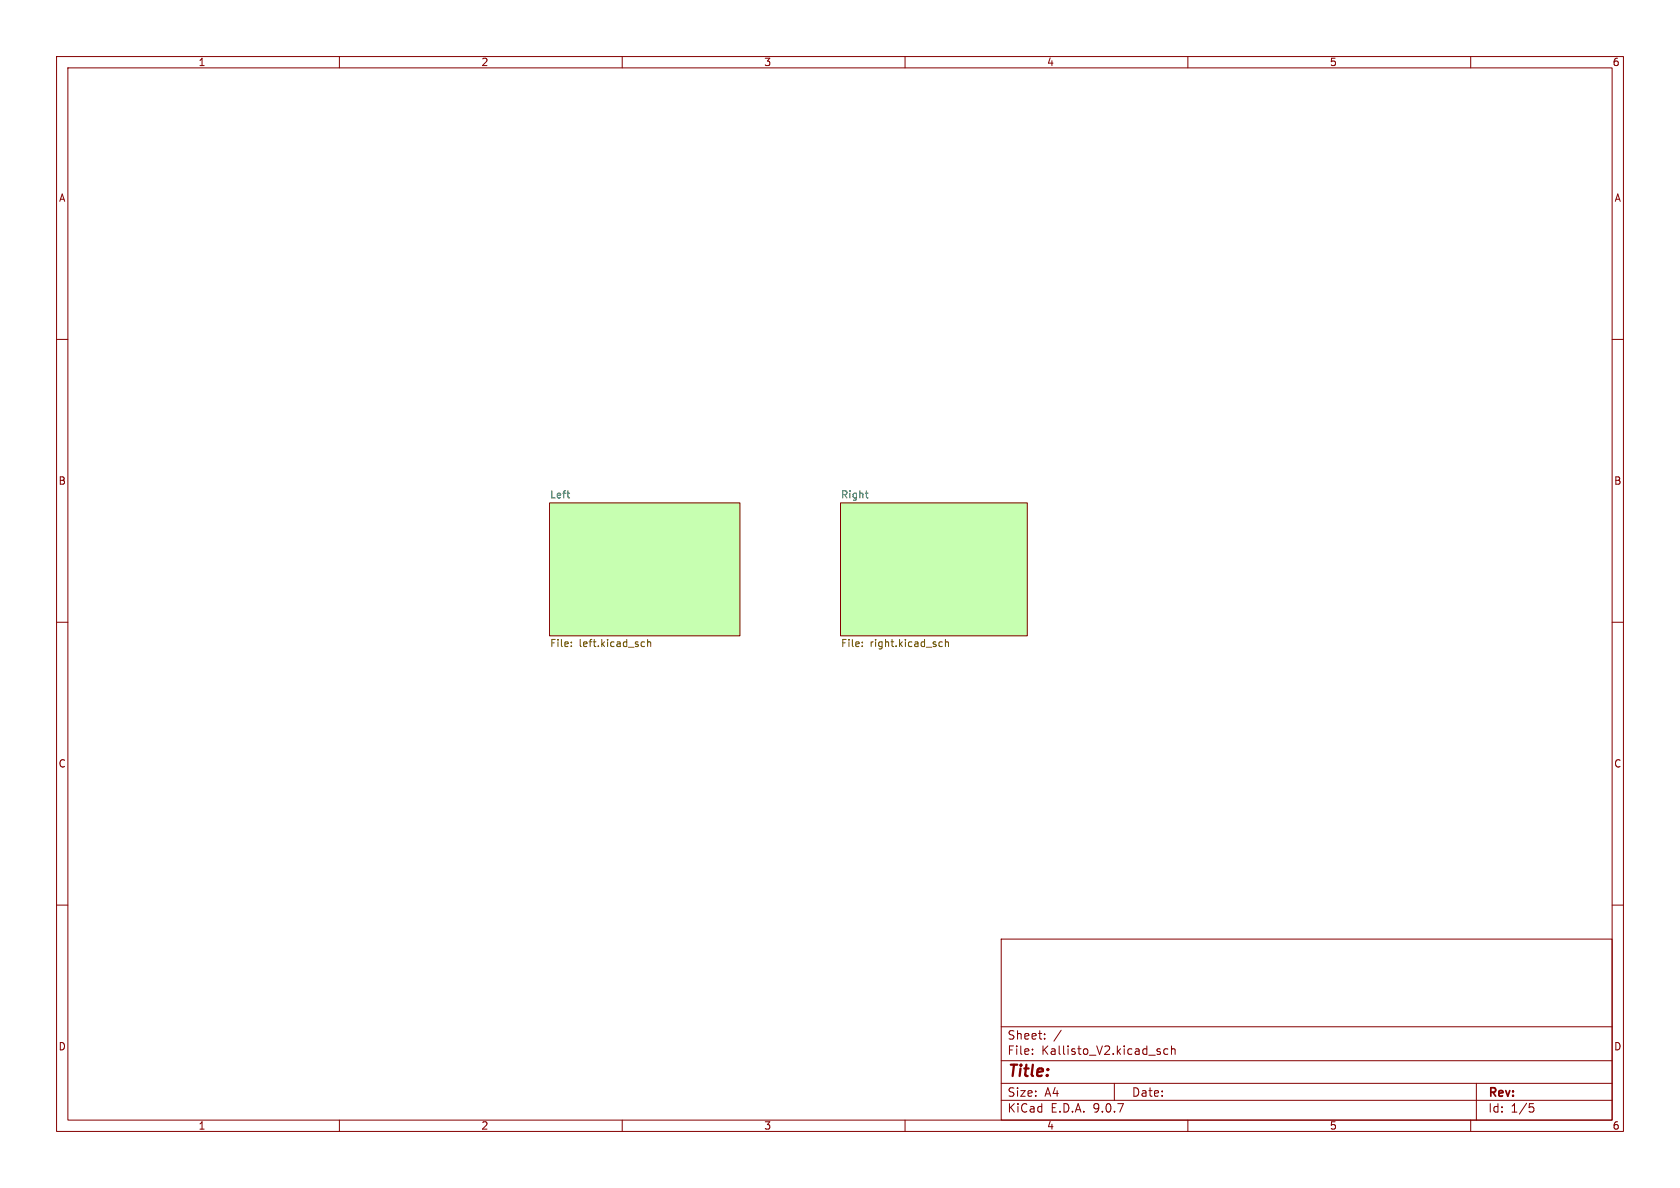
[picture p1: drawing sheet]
<svg xmlns="http://www.w3.org/2000/svg" width="297mm" height="210mm" viewBox="0 0 297 210" stroke-linecap="round" stroke-linejoin="round" font-family="sans-serif">
<g fill="none" stroke="#840000" stroke-width=".18">
<path d="M10 10h277v190h-277zM12 12h273v186h-273zM60 10v2M110 10v2M160 10v2M210 10v2M260 10v2M10 60h2M285 60h2M97.2 88.9h33.6v23.5h-33.6zM148.6 88.9h33v23.5h-33zM10 110h2"/>
<path d="M285 110h2M10 160h2M177 166h108v32h-108zM285 160h2M60 198v2M110 198v2M160 198v2M177 194.5h108M177 191.5h108M177 187.5h108M177 181.5h108M182.5 186.3v.1"/>
<path d="M182.5 185.5v.1M184.7 183.6v.1M184.7 182.8v.1M187.6 182.1l-1.3 2M197 191.5v3M205 185.9l.2 .2-.2 .3M205 185.4l.1 .1M206.5 185.5l-.5-.1-.3 .3v.4l.2 .2h.6M207.1 185.5l.2-.1 .4 .1v.9M207.1 184.9v1.5M210 198v2M260 198v2"/>
<path d="M261 191.5v6.5M270.4 195.1h.7M270.5 195.7h.4l.3 .3-.2 .5-.5 .1"/>
</g>
<g fill="#c7ffb1" stroke="#c7ffb1" stroke-width=".18">
<path d="M148.6 88.9h33v23.5h-33z"/>
<path d="M97.2 88.9h33.6v23.5h-33.6z"/>
</g>
<path d="M100.2 87.2h.5M100.6 88h.1M153 87.2h.5M153.2 88h.3" fill="none" stroke="#006464" stroke-width=".18"/>
<path d="M101 114.2v.1M101 113.5v.1M113.6 113.5h.3M113.9 114.2l-.3 .1M114.5 113.6l.2-.1h.3v.8M114.5 113v1.3M152.4 114.2v.1M152.4 113.5v.1M166.1 114.2h.5M166.1 113.5h.5M167.1 113.6l.2-.1h.3l.1 .8M167.1 113v1.3" fill="none" stroke="#725600" stroke-width=".18"/>
<text font-size="2.8" fill="#840000" x="178" y="190.9">Title:</text>
<g font-size="2.1" fill="#840000">
<text x="178" y="184">Sheet:</text>
<text x="178" y="186.7">File:</text>
<text x="184.1" y="186.7">Kallisto_V2.kicad_sch</text>
<text x="178" y="196.9">KiCad</text>
<text x="178" y="194.1">Size:</text>
<text x="184.7" y="194.1">A4</text>
<text x="185.7" y="196.9">E.D.A.</text>
<text x="193.3" y="196.9">9.0.7</text>
<text x="200" y="194.1">Date:</text>
<text x="263" y="194.3">Rev:</text>
<text x="263" y="196.9">Id:</text>
<text x="267.1" y="196.9">1/5</text>
</g>
<g font-size="1.8" fill="#840000">
<text x="35" y="11.9">1</text>
<text x="85" y="11.9">2</text>
<text x="135" y="11.9">3</text>
<text x="185" y="11.9">4</text>
<text x="235" y="11.9">5</text>
<text x="285" y="11.9">6</text>
<text x="10.3" y="35.9">A</text>
<text x="285.3" y="35.9">A</text>
<text x="10.3" y="85.9">B</text>
<text x="285.3" y="85.9">B</text>
<text x="10.3" y="135.9">C</text>
<text x="285.3" y="135.9">C</text>
<text x="10.3" y="185.9">D</text>
<text x="285.3" y="185.9">D</text>
<text x="35" y="199.9">1</text>
<text x="85" y="199.9">2</text>
<text x="135" y="199.9">3</text>
<text x="185" y="199.9">4</text>
<text x="235" y="199.9">5</text>
<text x="285" y="199.9">6</text>
</g>
<g font-size="1.8" fill="#006464">
<text x="97.2" y="88.2">Left</text>
<text x="148.6" y="88.2">Right</text>
</g>
<g font-size="1.8" fill="#725600">
<text x="97.2" y="114.7">File:</text>
<text x="102.4" y="114.7">left.kicad_sch</text>
<text x="148.6" y="114.7">File:</text>
<text x="153.8" y="114.7">right.kicad_sch</text>
</g>
</svg>
